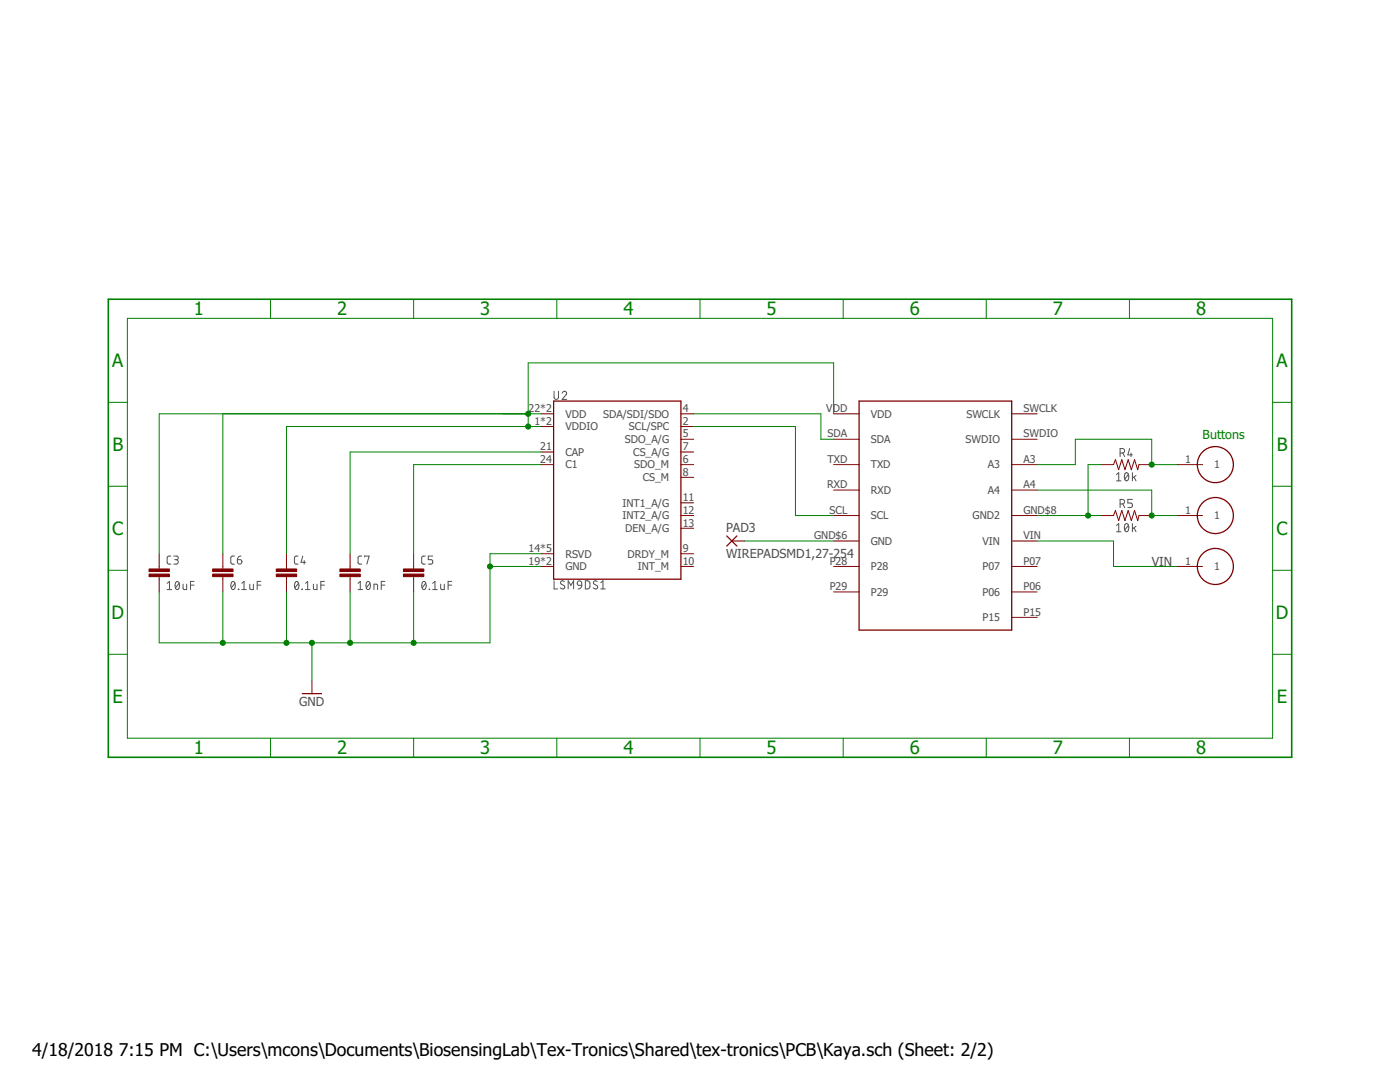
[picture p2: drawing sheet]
<svg xmlns="http://www.w3.org/2000/svg" width="279mm" height="216mm" viewBox="0 0 279 216" stroke-linecap="round" stroke-linejoin="round" font-family="sans-serif">
<g fill="none" stroke="#505050" stroke-width=".2">
<path d="M110.6 78.1v1.1a.44 .44 0 0 0 .4 .5 .44 .44 0 0 0 .5-.5v-1.1M112.2 78.4a.44 .44 0 0 1 .6-.3 .44 .44 0 0 1 .1 .7l-.7 .9h.9M222.8 94.7l.5-.4v1.6M222.8 95.9h.9M223.5 90.4h.5a.46 .46 0 0 0 .5-.5 .46 .46 0 0 0-.5-.4h-.5v1.6M224.1 90.4l.4 .7M224.6 94.4l.2-.1a.97 .97 0 0 1 0 1.6 1.02 1.02 0 0 1-.2-1.5zM225.2 94.7l-.7 .9M225.4 89.5l-.3 1.3h.9M225.7 90.4v.7M226 99.7h-.9v.7h.5a.46 .46 0 0 1 .4 .4 .46 .46 0 0 1-.4 .5h-.5M226 94.3v1.6"/>
<path d="M226.3 95.2l.4 .7M226.7 94.9l-.7 .5M33.4 116.4l.4-.4v1.6M33.4 117.6h.9M34.1 111h-.5l-.2 .3v1.1l.2 .1 .5 .1M34.7 111h.5a.36 .36 0 0 1 .4 .3 .36 .36 0 0 1-.4 .4h-.3M35.1 116.1l.3-.1a.97 .97 0 0 1 0 1.6 1 1 0 0 1-.3-1.5zM35.1 111.7a.44 .44 0 0 1 .5 .4 .44 .44 0 0 1-.5 .5h-.4M35.8 116.4l-.8 .9M36.5 116.6l.1 .9 .2 .1h.5v-1M38 116.8h.7M38.7 116h-.7v1.6"/>
<path d="M46.3 116.1l.2-.1a.97 .97 0 0 1 0 1.6 1 1 0 0 1-.2-1.5zM46.8 111h-.5l-.2 .3v1.1l.2 .1 .5 .1M46.9 116.4l-.7 .9M47.4 111.7h.5a.45 .45 0 0 1 .4 .5 .45 .45 0 0 1-.5 .4 .45 .45 0 0 1-.4-.5zM47.6 117.6h.1zM48.1 111l-.4 .1-.3 .6M48.3 117.6h.8M48.3 116.4l.4-.4v1.6M49.8 116.6l.1 .9 .2 .1h.5v-1M51.3 116.8h.7M52 116h-.7v1.6M59 116.1l.2-.1a.97 .97 0 0 1 0 1.6 1 1 0 0 1-.2-1.5z"/>
<path d="M59.5 111h-.5l-.2 .3v1.1l.2 .1 .5 .1M59.6 116.4l-.8 .9M60.3 117.6h.1M60.4 111l-.3 1.2h.9M60.7 111.8v.8M61 117.6h.8M61 116.4l.4-.4v1.6M62.5 116.6l.1 .9 .2 .1h.5v-1M64 116.8h.7M64.7 116h-.7v1.6M71.5 117.6h.9M71.5 116.4l.4-.4v1.6"/>
<path d="M72.2 111h-.5l-.2 .3v1.1l.2 .1 .5 .1M72.8 111.1v-.1h.9l-.5 1.6M73.2 116.1l.3-.1a.95 .95 0 0 1 0 1.6 1.02 1.02 0 0 1-.3-1.5zM73.8 116.4l-.7 .9M74.6 117.6v-1l.7 .1 .1 .9M76.1 116.8h.7M76.8 116h-.7v1.6M84.4 116.1l.2-.1a.95 .95 0 0 1 0 1.6 1.02 1.02 0 0 1-.2-1.5zM84.9 111h-.5l-.2 .3v1.1l.2 .1 .5 .1M85 116.4l-.8 .9M85.7 117.6h.1M86.3 117.6h.9"/>
<path d="M86.3 116.4l.5-.4v1.6M86.4 111h-.9v.7h.5a.45 .45 0 0 1 .4 .4 .45 .45 0 0 1-.4 .5h-.5M87.9 116.6l.1 .9 .2 .1h.5v-1M89.4 116.8h.7M90.1 116h-.7v1.6M110.6 115.9v1.6h.7M112.6 116a.41 .41 0 0 0-.5-.1 .41 .41 0 0 0-.1 .6l.5 .3a.44 .44 0 0 1 0 .7 .44 .44 0 0 1-.7-.2M113.4 117.5v-1.6l.5 .9 .6-.9v1.6M115.3 116l.4-.1 .3 .1 .1 .8-.8-.1-.1-.3zM116.1 116.8l-.3 .6-.4 .1M116.8 115.9h.6l.3 .3v.9l-.3 .4h-.6zM119.2 116a.41 .41 0 0 0-.6-.1 .41 .41 0 0 0-.1 .6l.6 .3a.44 .44 0 0 1-.1 .7 .44 .44 0 0 1-.6-.2"/>
<path d="M119.9 117.5h.9M119.9 116.3l.4-.4v1.6M222.8 104.8l.5-.3v1.6M222.8 106.1h.9M223.5 100.6h.5a.46 .46 0 0 0 .5-.5 .46 .46 0 0 0-.5-.4h-.5v1.6M224.1 100.6l.4 .7M224.6 104.6l.2-.1a.97 .97 0 0 1 0 1.6 1.03 1.03 0 0 1-.2-1.5zM225.2 104.8l-.7 .9M226 104.5v1.6M226.3 105.3l.4 .8M226.7 105l-.7 .6"/>
</g>
<g fill="none" stroke="#800000" stroke-width=".2">
<path d="M107.9 92.7h2.6M107.9 82.6h2.6M107.9 90.2h2.6M107.9 85.1h2.6M135.9 92.7h2.5M135.9 87.7h2.5M135.9 82.6h2.5M135.9 90.2h2.5M135.9 85.1h2.5M135.9 95.2h2.5M166.4 97.8h5M166.4 92.7h5"/>
<path d="M166.4 87.7h5M166.4 82.6h5M201.9 97.8h5.1M201.9 92.7h5.1M201.9 87.7h5.1M201.9 82.6h5.1M219.7 92.7h2.5l.4-1 .6 2 .7-2 .6 2 .6-2 .7 2 .6-2 .7 2 .2-1h2.5M234.9 92.7h5.1M31.8 110.5v3M31.8 115.1v3M44.5 110.5v3M44.5 115.1v3"/>
<path d="M57.2 110.5v3M57.2 115.1v3M69.9 110.5v3M69.9 115.1v3M82.5 110.5v3M82.5 115.1v3M107.9 113h2.6M107.9 110.5h2.6M135.9 102.9h2.5M135.9 113h2.5M135.9 105.4h2.5M135.9 110.5h2.5"/>
<path d="M135.9 100.3h2.5M146 107.9h2.6M166.4 102.9h5M166.4 107.9h5M166.4 113h5M166.4 118.1h5M201.9 102.9h5.1M201.9 107.9h5.1M201.9 113h5.1M201.9 118.1h5.1M219.7 102.9h2.5l.4-1 .6 2 .7-2 .6 2 .6-2 .7 2 .6-2 .7 2 .2-1h2.5M234.9 102.9h5.1"/>
<path d="M234.9 113h5.1M62.3 135.9v2.5M201.9 123.2h5.1"/>
</g>
<g fill="none" stroke="#800000" stroke-width=".25">
<path d="M110.5 80h25.4v35.6h-25.4zM171.4 80h30.5v45.7h-30.5zM145 106.9l2.1 2.1M147.1 106.9l-2.1 2.1M60.3 138.4h3.9"/>
<circle cx="242.5" cy="92.7" r="3.6"/>
<circle cx="242.5" cy="113" r="3.6"/>
<circle cx="242.5" cy="102.9" r="3.6"/>
</g>
<g fill="#800000" stroke="#800000" stroke-width=".2">
<path d="M29.7 114.6h4.1v.5h-4.1z"/>
<path d="M29.7 113.5h4.1v.5h-4.1z"/>
<path d="M55.1 114.6h4.1v.5h-4.1z"/>
<path d="M55.1 113.5h4.1v.5h-4.1z"/>
<path d="M80.5 114.6h4.1v.5h-4.1z"/>
<path d="M80.5 113.5h4.1v.5h-4.1z"/>
<path d="M42.4 114.6h4.1v.5h-4.1z"/>
<path d="M42.4 113.5h4.1v.5h-4.1z"/>
<path d="M67.8 114.6h4.1v.5h-4.1z"/>
<path d="M67.8 113.5h4.1v.5h-4.1z"/>
</g>
<path d="M21.6 59.7h236.2v91.4h-236.2z" fill="none" stroke="#008000" stroke-width=".32"/>
<g fill="none" stroke="#008000" stroke-width=".2">
<path d="M54 59.7v3.8M82.5 59.7v3.8M111.1 59.7v3.8M139.7 59.7v3.8M168.3 59.7v3.8M196.8 59.7v3.8M225.4 59.7v3.8M25.4 63.5h228.6v83.8h-228.6zM21.6 80.3h3.8M21.6 97h3.8M44.5 82.6v27.9M107.9 92.7h-25.4v17.8"/>
<path d="M107.9 82.6h-76.1v27.9M107.9 85.1h-50.7v25.4M107.9 90.2h-38v20.3M138.4 82.6h25.4v5.1h2.6M138.4 85.1h20.3v17.8h7.7M166.4 82.6v-10.2h-61v12.7M207 92.7h7.6v-5h15.2v5h5.1M207 97.8h22.8v5.1h5.1M219.7 92.7h-2.6v10.2M254 80.3h3.8M254 97h3.8M21.6 113.8h3.8"/>
<path d="M44.5 118.1v10.2M57.2 118.1v10.2M69.9 118.1v10.2M82.5 118.1v10.2M97.8 113h10.1M107.9 110.5h-10.1v17.8h-66v-10.2M148.6 107.9h17.8M207 107.9h15.2v5.1h12.7M207 102.9h12.7M254 113.8h3.8M21.6 130.6h3.8M62.3 128.3v7.6"/>
<path d="M254 130.6h3.8M54 147.3v3.8M82.5 147.3v3.8M111.1 147.3v3.8M139.7 147.3v3.8M168.3 147.3v3.8M196.8 147.3v3.8M225.4 147.3v3.8"/>
</g>
<g fill="#008000" stroke="#008000" stroke-width=".2">
<circle cx="105.4" cy="82.6" r=".51"/>
<circle cx="105.4" cy="85.1" r=".51"/>
<circle cx="69.9" cy="128.3" r=".51"/>
<circle cx="62.3" cy="128.3" r=".51"/>
<circle cx="57.2" cy="128.3" r=".51"/>
<circle cx="44.5" cy="128.3" r=".51"/>
<circle cx="82.5" cy="128.3" r=".51"/>
<circle cx="97.8" cy="113" r=".51"/>
<circle cx="229.8" cy="92.7" r=".51"/>
<circle cx="217.1" cy="102.9" r=".51"/>
<circle cx="229.8" cy="102.9" r=".51"/>
</g>
<g font-size="3.7" fill="#008000">
<text x="38.7" y="62.9">1</text>
<text x="67.3" y="62.9">2</text>
<text x="95.8" y="62.9">3</text>
<text x="124.4" y="62.9">4</text>
<text x="153" y="62.9">5</text>
<text x="181.6" y="62.9">6</text>
<text x="210.1" y="62.9">7</text>
<text x="238.7" y="62.9">8</text>
<text x="22.4" y="73.2">A</text>
<text x="254.8" y="73.2">A</text>
<text x="22.4" y="89.9">B</text>
<text x="254.8" y="89.9">B</text>
<text x="22.4" y="106.7">C</text>
<text x="254.8" y="106.7">C</text>
<text x="22.3" y="123.5">D</text>
<text x="254.6" y="123.5">D</text>
<text x="22.5" y="140.2">E</text>
<text x="254.8" y="140.2">E</text>
<text x="38.7" y="150.5">1</text>
<text x="67.3" y="150.5">2</text>
<text x="95.8" y="150.5">3</text>
<text x="124.4" y="150.5">4</text>
<text x="153" y="150.5">5</text>
<text x="181.6" y="150.5">6</text>
<text x="210.1" y="150.5">7</text>
<text x="238.7" y="150.5">8</text>
</g>
<g font-size="3.5">
<text x="6.4" y="210.7">4/18/2018</text>
<text x="23.7" y="210.7">7:15 PM C:\Users\mcons\Documents\BiosensingLab\Tex-Tronics\Shared\tex-tronics\PCB\Kaya.sch (Sheet: 2/2)</text>
</g>
<text font-size="2.5" fill="#008000" x="240" y="87.6">Buttons</text>
<g font-size="2.5" fill="#505050">
<text x="144.9" y="106.1">PAD3</text>
<text x="144.9" y="111.3">WIREPADSMD1,27-254</text>
<text x="229.8" y="113">VIN</text>
<text x="59.7" y="141">GND</text>
</g>
<g font-size="2.1" fill="#505050">
<text x="105.5" y="82.2">22*2</text>
<text x="112.8" y="83.3">VDD</text>
<text x="120.4" y="83.3">SDA/SDI/SDO</text>
<text x="136.2" y="82.2">4</text>
<text x="164.9" y="82.2">VDD</text>
<text x="173.8" y="83.3">VDD</text>
<text x="192.9" y="83.3">SWCLK</text>
<text x="204.2" y="82.2">SWCLK</text>
<text x="106.6" y="84.7">1*2</text>
<text x="107.8" y="89.8">21</text>
<text x="112.8" y="85.9">VDDIO</text>
<text x="124.7" y="88.4">SDO_A/G</text>
<text x="125.5" y="85.9">SCL/SPC</text>
<text x="136.2" y="89.8">7</text>
<text x="136.2" y="84.7">2</text>
<text x="136.2" y="87.3">5</text>
<text x="165.2" y="87.3">SDA</text>
<text x="173.8" y="88.4">SDA</text>
<text x="192.7" y="88.4">SWDIO</text>
<text x="204.2" y="87.3">SWDIO</text>
<text x="107.8" y="92.4">24</text>
<text x="112.8" y="93.5">C1</text>
<text x="112.8" y="90.9">CAP</text>
<text x="126.4" y="90.9">CS_A/G</text>
<text x="126.6" y="93.5">SDO_M</text>
<text x="136.2" y="94.9">8</text>
<text x="136.2" y="92.4">6</text>
<text x="165.1" y="92.4">TXD</text>
<text x="173.8" y="93.5">TXD</text>
<text x="197.1" y="93.5">A3</text>
<text x="204.2" y="92.4">A3</text>
<text x="236.5" y="92.4">1</text>
<text x="242.3" y="93.5">1</text>
<text x="124.2" y="101.1">INT1_A/G</text>
<text x="128.3" y="96">CS_M</text>
<text x="136.2" y="100">11</text>
<text x="165.1" y="97.4">RXD</text>
<text x="173.8" y="98.6">RXD</text>
<text x="197.1" y="98.6">A4</text>
<text x="204.2" y="97.4">A4</text>
<text x="124.2" y="103.6">INT2_A/G</text>
<text x="124.8" y="106.2">DEN_A/G</text>
<text x="136.2" y="105.1">13</text>
<text x="136.2" y="102.5">12</text>
<text x="162.5" y="107.6">GND$6</text>
<text x="165.6" y="102.5">SCL</text>
<text x="173.8" y="103.6">SCL</text>
<text x="194.1" y="103.6">GND2</text>
<text x="204.2" y="102.5">GND$8</text>
<text x="204.2" y="107.6">VIN</text>
<text x="236.5" y="102.5">1</text>
<text x="242.3" y="103.6">1</text>
<text x="105.5" y="112.7">19*2</text>
<text x="105.5" y="110.1">14*5</text>
<text x="112.8" y="113.8">GND</text>
<text x="112.8" y="111.3">RSVD</text>
<text x="125.3" y="111.3">DRDY_M</text>
<text x="127.3" y="113.8">INT_M</text>
<text x="136.2" y="112.7">10</text>
<text x="136.2" y="110.1">9</text>
<text x="165.6" y="112.7">P28</text>
<text x="173.8" y="108.7">GND</text>
<text x="173.8" y="113.8">P28</text>
<text x="196.1" y="113.8">P07</text>
<text x="196.1" y="108.7">VIN</text>
<text x="204.2" y="112.7">P07</text>
<text x="236.5" y="112.7">1</text>
<text x="242.3" y="113.8">1</text>
<text x="165.6" y="117.8">P29</text>
<text x="173.8" y="118.9">P29</text>
<text x="196.1" y="118.9">P06</text>
<text x="204.2" y="117.8">P06</text>
<text x="196.1" y="123.9">P15</text>
<text x="204.2" y="122.8">P15</text>
</g>
</svg>
